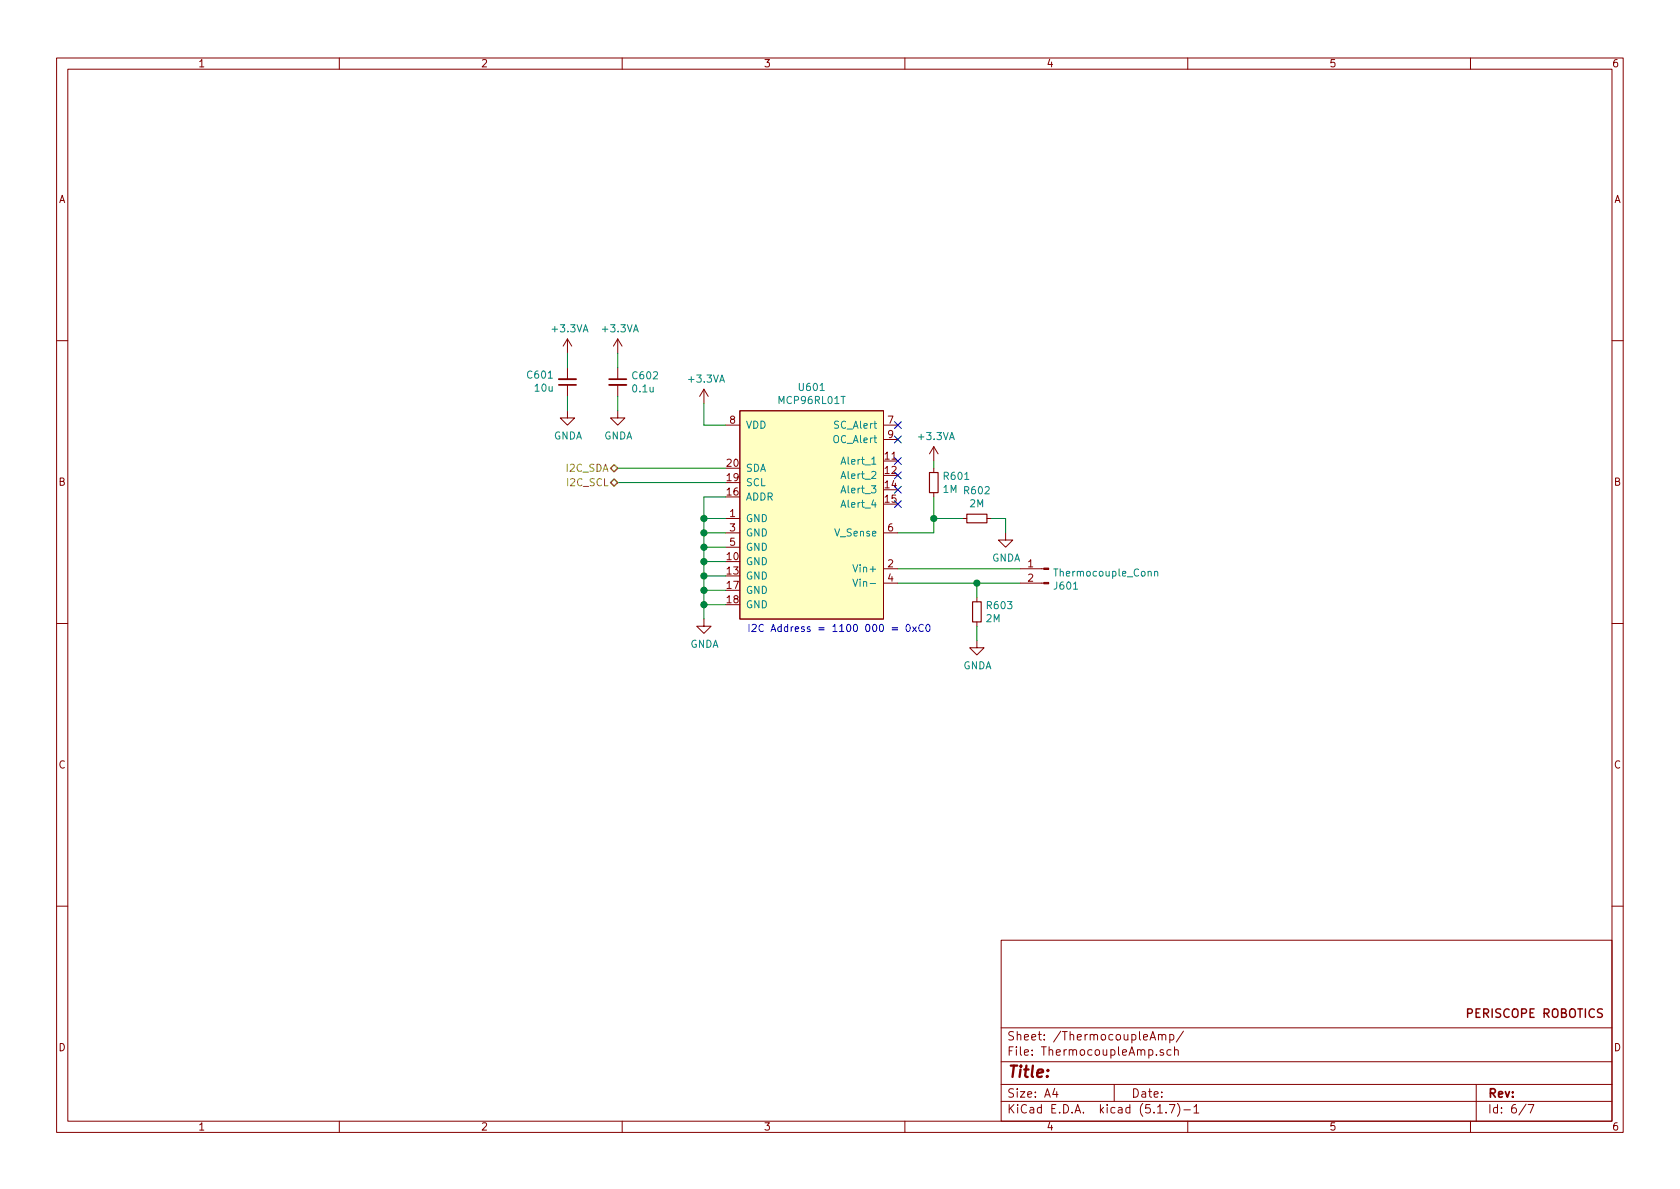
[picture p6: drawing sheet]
EESchema Schematic File Version 4
EELAYER 30 0
EELAYER END
$Descr A4 11693 8268
encoding utf-8
Sheet 6 7
Title ""
Date ""
Rev ""
Comp ""
Comment1 ""
Comment2 ""
Comment3 ""
Comment4 ""
$EndDescr
$Comp
L ReflowOven:MCP96RL01T U601
U 1 1
P 5650 3250
F 0 "U601" H 5650 3815 50  0000 C CNN
F 1 "MCP96RL01T" H 5650 3724 50  0000 C CNN
F 2 "ReflowOven:QFN-20_EP_5x5_Pitch0.65mm" H 5600 3500 50  0001 C CNN
F 3 "" H 5600 3500 50  0001 C CNN
	1    5650 3250
	1    0    0    -1  
$EndComp
Wire Wire Line
	5050 3250 4300 3250
Wire Wire Line
	5050 3350 4300 3350
Text HLabel 4300 3350 0    50   BiDi ~ 0
I2C_SCL
Text HLabel 4300 3250 0    50   BiDi ~ 0
I2C_SDA
Text Notes 5200 4400 0    50   ~ 0
I2C Address = 1100 000 = 0xC0
Wire Wire Line
	5050 3450 4900 3450
Wire Wire Line
	4900 3450 4900 3600
Wire Wire Line
	5050 4200 4900 4200
Connection ~ 4900 4200
Wire Wire Line
	4900 4200 4900 4300
Wire Wire Line
	4900 4100 5050 4100
Connection ~ 4900 4100
Wire Wire Line
	4900 4100 4900 4200
Wire Wire Line
	5050 4000 4900 4000
Connection ~ 4900 4000
Wire Wire Line
	4900 4000 4900 4100
Wire Wire Line
	4900 3900 5050 3900
Connection ~ 4900 3900
Wire Wire Line
	4900 3900 4900 4000
Wire Wire Line
	5050 3800 4900 3800
Connection ~ 4900 3800
Wire Wire Line
	4900 3800 4900 3900
Wire Wire Line
	4900 3700 5050 3700
Connection ~ 4900 3700
Wire Wire Line
	4900 3700 4900 3800
Wire Wire Line
	5050 3600 4900 3600
Connection ~ 4900 3600
Wire Wire Line
	4900 3600 4900 3700
Wire Wire Line
	5050 2950 4900 2950
Wire Wire Line
	4900 2950 4900 2800
$Comp
L power:+3.3VA #PWR0603
U 1 1
P 4900 2800
F 0 "#PWR0603" H 4900 2650 50  0001 C CNN
F 1 "+3.3VA" H 4915 2973 50  0000 C CNN
F 2 "" H 4900 2800 50  0001 C CNN
F 3 "" H 4900 2800 50  0001 C CNN
	1    4900 2800
	1    0    0    -1  
$EndComp
$Comp
L power:GNDA #PWR0608
U 1 1
P 4900 4300
F 0 "#PWR0608" H 4900 4050 50  0001 C CNN
F 1 "GNDA" H 4905 4127 50  0000 C CNN
F 2 "" H 4900 4300 50  0001 C CNN
F 3 "" H 4900 4300 50  0001 C CNN
	1    4900 4300
	1    0    0    -1  
$EndComp
$Comp
L Connector:Conn_01x02_Male J601
U 1 1
P 7300 3950
F 0 "J601" H 7272 3832 50  0000 R CNN
F 1 "Thermocouple_Conn" H 7272 3923 50  0000 R CNN
F 2 "ReflowOven:PRT-13612" H 7300 3950 50  0001 C CNN
F 3 "~" H 7300 3950 50  0001 C CNN
	1    7300 3950
	-1   0    0    -1  
$EndComp
Wire Wire Line
	7100 3950 6250 3950
Wire Wire Line
	6250 4050 6800 4050
NoConn ~ 6250 3500
NoConn ~ 6250 3400
NoConn ~ 6250 3300
NoConn ~ 6250 3200
NoConn ~ 6250 3050
NoConn ~ 6250 2950
$Comp
L power:+3.3VA #PWR0606
U 1 1
P 6500 3200
F 0 "#PWR0606" H 6500 3050 50  0001 C CNN
F 1 "+3.3VA" H 6515 3373 50  0000 C CNN
F 2 "" H 6500 3200 50  0001 C CNN
F 3 "" H 6500 3200 50  0001 C CNN
	1    6500 3200
	1    0    0    -1  
$EndComp
Wire Wire Line
	6500 3200 6500 3250
$Comp
L Device:R_Small R601
U 1 1
P 6500 3350
F 0 "R601" H 6559 3396 50  0000 L CNN
F 1 "1M" H 6559 3305 50  0000 L CNN
F 2 "Resistor_SMD:R_0603_1608Metric" H 6500 3350 50  0001 C CNN
F 3 "~" H 6500 3350 50  0001 C CNN
	1    6500 3350
	1    0    0    -1  
$EndComp
Wire Wire Line
	6800 4050 6800 4150
Connection ~ 6800 4050
Wire Wire Line
	6800 4050 7100 4050
$Comp
L Device:R_Small R603
U 1 1
P 6800 4250
F 0 "R603" H 6859 4296 50  0000 L CNN
F 1 "2M" H 6859 4205 50  0000 L CNN
F 2 "Resistor_SMD:R_0603_1608Metric" H 6800 4250 50  0001 C CNN
F 3 "~" H 6800 4250 50  0001 C CNN
	1    6800 4250
	1    0    0    -1  
$EndComp
$Comp
L Device:R_Small R602
U 1 1
P 6800 3600
F 0 "R602" V 6604 3600 50  0000 C CNN
F 1 "2M" V 6695 3600 50  0000 C CNN
F 2 "Resistor_SMD:R_0603_1608Metric" H 6800 3600 50  0001 C CNN
F 3 "~" H 6800 3600 50  0001 C CNN
	1    6800 3600
	0    1    1    0   
$EndComp
Wire Wire Line
	6500 3450 6500 3600
Wire Wire Line
	6500 3600 6700 3600
$Comp
L power:GNDA #PWR0607
U 1 1
P 7000 3700
F 0 "#PWR0607" H 7000 3450 50  0001 C CNN
F 1 "GNDA" H 7005 3527 50  0000 C CNN
F 2 "" H 7000 3700 50  0001 C CNN
F 3 "" H 7000 3700 50  0001 C CNN
	1    7000 3700
	1    0    0    -1  
$EndComp
Wire Wire Line
	6900 3600 7000 3600
Wire Wire Line
	7000 3600 7000 3700
Wire Wire Line
	6500 3600 6500 3700
Wire Wire Line
	6500 3700 6250 3700
Connection ~ 6500 3600
Wire Wire Line
	6800 4350 6800 4450
$Comp
L power:GNDA #PWR0609
U 1 1
P 6800 4450
F 0 "#PWR0609" H 6800 4200 50  0001 C CNN
F 1 "GNDA" H 6805 4277 50  0000 C CNN
F 2 "" H 6800 4450 50  0001 C CNN
F 3 "" H 6800 4450 50  0001 C CNN
	1    6800 4450
	1    0    0    -1  
$EndComp
$Comp
L Device:C_Small C602
U 1 1
P 4300 2650
F 0 "C602" H 4392 2696 50  0000 L CNN
F 1 "0.1u" H 4392 2605 50  0000 L CNN
F 2 "Capacitor_SMD:C_0603_1608Metric" H 4300 2650 50  0001 C CNN
F 3 "~" H 4300 2650 50  0001 C CNN
	1    4300 2650
	1    0    0    -1  
$EndComp
$Comp
L Device:C_Small C601
U 1 1
P 3950 2650
F 0 "C601" H 3859 2604 50  0000 R CNN
F 1 "10u" H 3859 2695 50  0000 R CNN
F 2 "Capacitor_SMD:C_0603_1608Metric" H 3950 2650 50  0001 C CNN
F 3 "~" H 3950 2650 50  0001 C CNN
	1    3950 2650
	1    0    0    1   
$EndComp
Wire Wire Line
	4300 2550 4300 2450
Wire Wire Line
	3950 2450 3950 2550
Wire Wire Line
	3950 2750 3950 2850
$Comp
L power:+3.3VA #PWR0602
U 1 1
P 4300 2450
F 0 "#PWR0602" H 4300 2300 50  0001 C CNN
F 1 "+3.3VA" H 4315 2623 50  0000 C CNN
F 2 "" H 4300 2450 50  0001 C CNN
F 3 "" H 4300 2450 50  0001 C CNN
	1    4300 2450
	1    0    0    -1  
$EndComp
$Comp
L power:+3.3VA #PWR0601
U 1 1
P 3950 2450
F 0 "#PWR0601" H 3950 2300 50  0001 C CNN
F 1 "+3.3VA" H 3965 2623 50  0000 C CNN
F 2 "" H 3950 2450 50  0001 C CNN
F 3 "" H 3950 2450 50  0001 C CNN
	1    3950 2450
	1    0    0    -1  
$EndComp
Wire Wire Line
	4300 2850 4300 2750
$Comp
L power:GNDA #PWR0605
U 1 1
P 4300 2850
F 0 "#PWR0605" H 4300 2600 50  0001 C CNN
F 1 "GNDA" H 4305 2677 50  0000 C CNN
F 2 "" H 4300 2850 50  0001 C CNN
F 3 "" H 4300 2850 50  0001 C CNN
	1    4300 2850
	1    0    0    -1  
$EndComp
$Comp
L power:GNDA #PWR0604
U 1 1
P 3950 2850
F 0 "#PWR0604" H 3950 2600 50  0001 C CNN
F 1 "GNDA" H 3955 2677 50  0000 C CNN
F 2 "" H 3950 2850 50  0001 C CNN
F 3 "" H 3950 2850 50  0001 C CNN
	1    3950 2850
	1    0    0    -1  
$EndComp
$EndSCHEMATC
